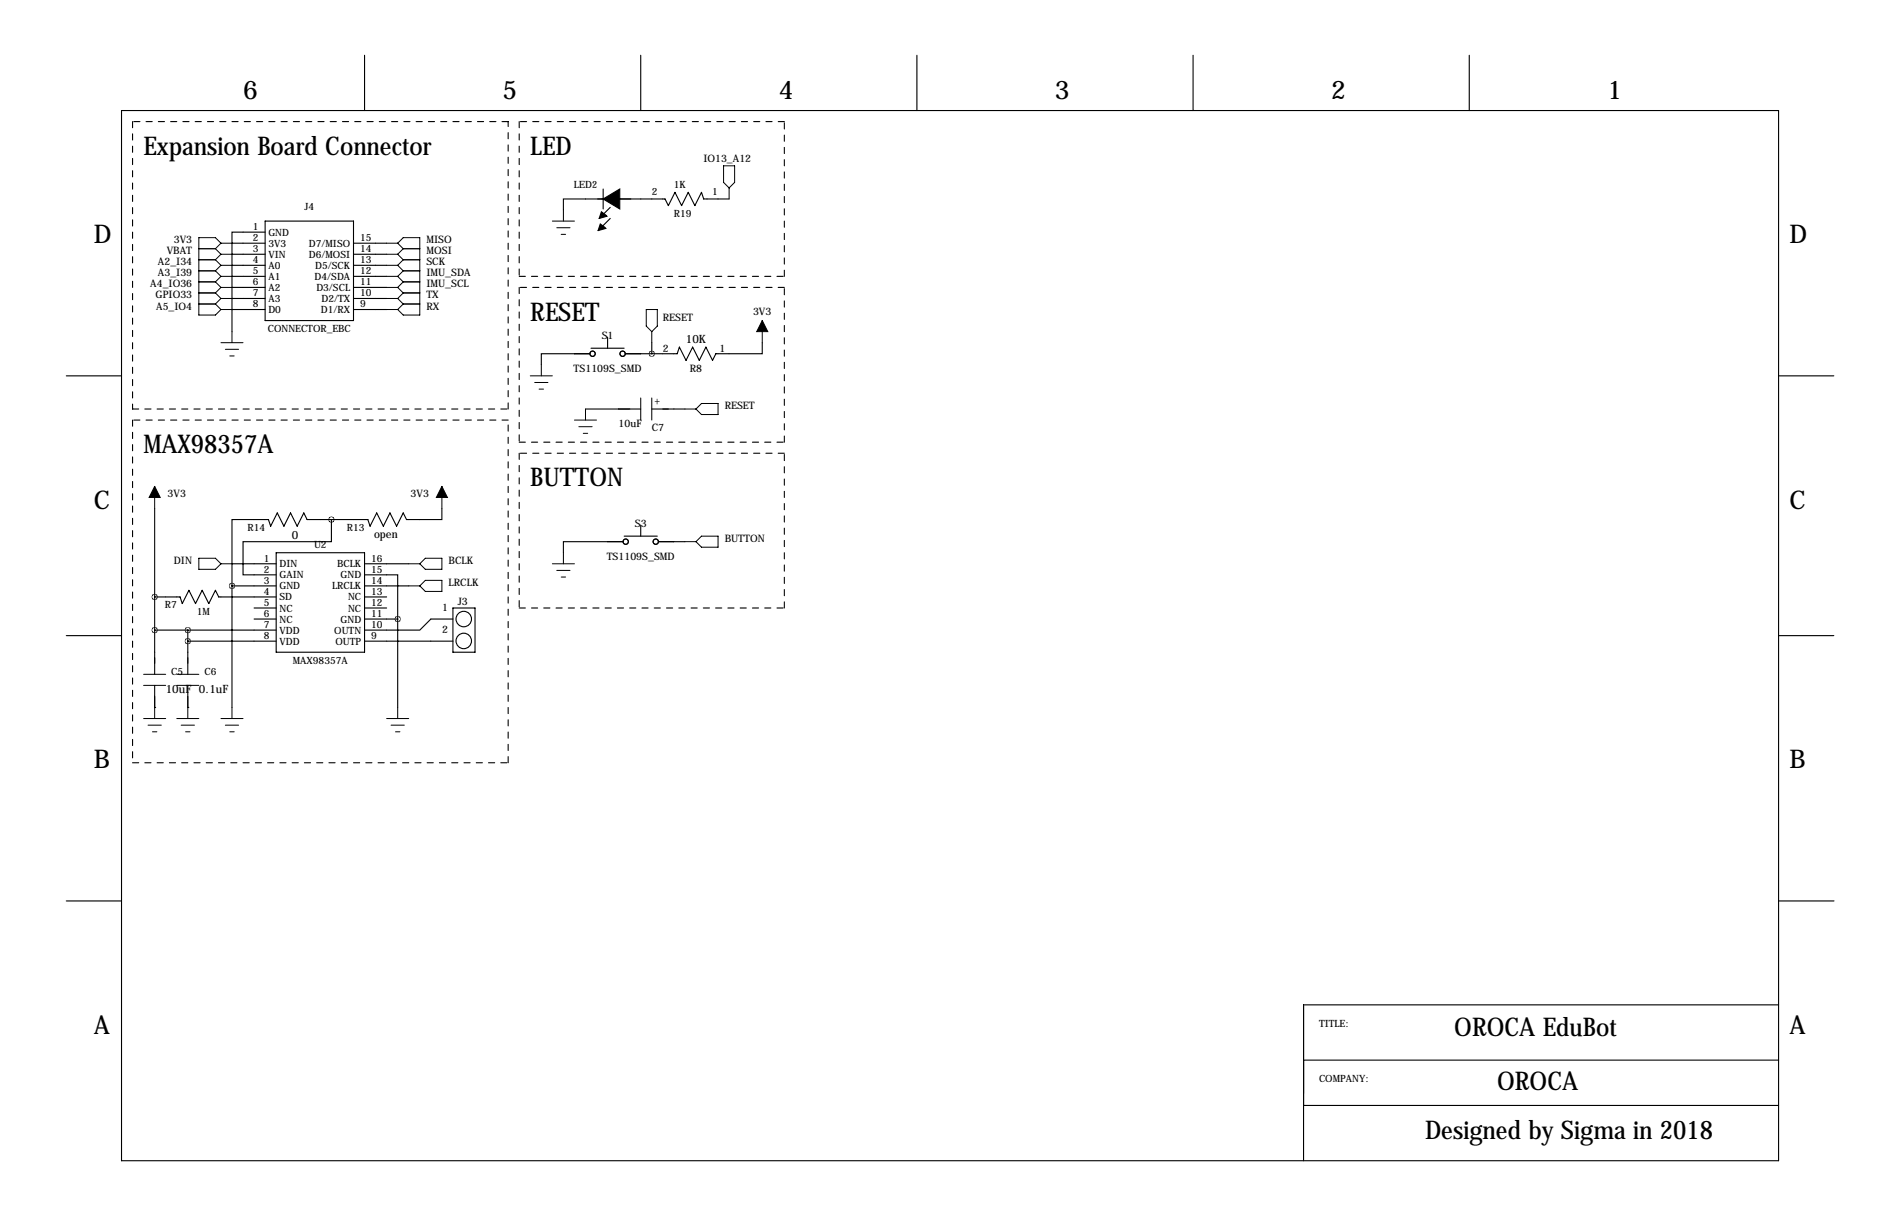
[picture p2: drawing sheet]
<svg xmlns="http://www.w3.org/2000/svg" width="432mm" height="279mm" viewBox="0 0 432 279" stroke-linecap="round" stroke-linejoin="round" font-family="sans-serif">
<g fill="none" stroke="#000" stroke-width=".25">
<path d="M83.8 12.7v12.7M147.3 12.7v12.7M210.8 12.7v12.7M274.3 12.7v12.7M337.8 12.7v12.7M27.9 25.4h381v241.3h-381zM53.3 55.9h7.7M53.3 58.4h7.7M61 53.3h-7.7v22.9M61 50.8h20.3v22.9h-20.3zM81.3 55.9h7.6M81.3 58.4h7.6"/>
<path d="M138.7 43.4v4.6M140.3 47.7l-2.5 2.5M140.3 50.2l-2.5 2.5M167.6 45.7h-5.8l-.5-1.5-1.5 3-1.6-3-1.5 3-1.5-3-1.5 3-.8-1.5h-23.4v2.6M53.3 61h7.7M53.3 63.5h7.7M53.3 66h7.7M53.3 68.6h7.7M53.3 71.1h7.7M81.3 61h7.6M81.3 63.5h7.6M81.3 66h7.6"/>
<path d="M81.3 68.6h7.6M81.3 71.1h7.6M139.7 77.5v2.5M149.9 78.7v2.6M175.3 78.7v2.6h-10.7l-.8 1.5-1.5-3-1.5 3-1.5-3-1.6 3-1.5-3-.5 1.5h-11.9M15.2 86.4h12.7M134.6 94h12.7M135.6 81.3h-11.1v2.5M135.9 80h7.6M149.9 94h7.6M408.9 86.4h12.7M35.6 116.8v38.1"/>
<path d="M76.2 119.4v5.1h-20.3v7.6h7.6M101.6 116.8v2.6h-8.1l-.8-1.5-1.5 3-1.5-3-1.6 3-1.5-3-1.5 3-.5-1.5h-14l-.8-1.5-1.5 3-1.5-3-1.5 3-1.5-3-1.6 3-.5-1.5h-8.4v15.2M35.6 137.2h5.8l.5 1.5 1.5-3.1 1.6 3.1 1.5-3.1 1.5 3.1 1.5-3.1 .8 1.6h13.2M53.3 129.5h10.2M53.3 134.6h10.2M53.3 134.6v28M58.4 139.7h5.1M63.5 127h20.3v22.9h-20.3zM83.8 132.1h7.6v10.1M83.8 129.5h10.2M83.8 134.6h10.2M83.8 137.2h5.1"/>
<path d="M83.8 139.7h5.1M104.1 139.7h5.1v10.2h-5.1zM143.3 124.5h-13.8v2.5M143.5 123.2h7.6M147.3 120.7v2.5M151.4 124.5h6.1M15.2 146h12.7M35.6 144.8h27.9M35.6 157.5v5.1M43.2 147.3h20.3M43.2 144.8v10.1M43.2 157.5v5.1"/>
<path d="M58.4 142.2h5.1M83.8 142.2h7.6M83.8 147.3h20.3M91.4 142.2v20.4M104.1 142.2h-5l-2.6 2.6h-12.7M408.9 146h12.7M35.6 162.6h.1M43.2 162.6h.1M15.2 207h12.7M409 207h12.7M408.9 230.9h-109.2v35.8M299.7 254h.1"/>
<path d="M299.7 243.6h109.2M299.7 254h109.2"/>
<circle cx="136.2" cy="81.3" r=".61"/>
<circle cx="143.2" cy="81.3" r=".61"/>
<circle cx="143.9" cy="124.5" r=".61"/>
<circle cx="150.8" cy="124.5" r=".61"/>
<circle cx="106.6" cy="147.3" r="1.78"/>
<circle cx="106.6" cy="142.2" r="1.78"/>
</g>
<g fill="none" stroke="#000" stroke-width=".25" stroke-dasharray="1.4 1.4">
<path d="M30.5 27.9v66.1M116.8 27.9h-86.3M119.4 27.9v35.6M180.3 27.9h-60.9M119.4 66v35.6M119.4 63.5h60.9M180.3 66h-60.9M180.3 63.5v-35.6M30.5 94h86.3M30.5 96.5v78.8M116.8 94v-66.1M116.8 96.5h-86.3"/>
<path d="M119.4 101.6h60.9M119.4 104.1v35.6M180.3 101.6v-35.6M180.3 104.1h-60.9M119.4 139.7h60.9M180.3 139.7v-35.6M30.5 175.3h86.3M116.8 175.3v-78.8"/>
</g>
<g fill="none" stroke="#000" stroke-width=".23">
<path d="M166.4 38.1h2.5v3.8l-1.3 1.3-1.2-1.3zM45.7 57.2h3.8M45.7 59.7h3.8M49.5 57.2l1.3 1.2M49.5 59.7l1.3 1.3M50.8 55.9l-1.3-1.3h-3.8v17.8h3.8l1.3-1.3M50.8 55.9h2.5M50.8 55.9l-1.3 1.3M50.8 58.4h2.5M50.8 58.4l-1.3 1.3M88.9 55.9h2.5M88.9 58.4h2.5"/>
<path d="M91.4 55.9l1.3-1.3h3.8v17.8h-3.8l-1.3-1.3M91.4 55.9l1.3 1.3M91.4 58.4l1.3 1.3M92.7 57.2h3.8M92.7 59.7h3.8M92.7 57.2l-1.3 1.2M92.7 59.7l-1.3 1.3M127 50.8h5.1M128 52.3h3.1M129 53.8h1M129.5 48.3v2.5M167.6 43.2v2.5"/>
<path d="M45.7 62.2h3.8M45.7 64.8h3.8M45.7 67.3h3.8M45.7 69.8h3.8M49.5 62.2l1.3 1.3M49.5 64.8l1.3 1.2M49.5 67.3l1.3 1.3M49.5 69.8l1.3 1.3M50.8 78.7h5.1M50.8 61h2.5M50.8 61l-1.3 1.2M50.8 63.5h2.5"/>
<path d="M50.8 63.5l-1.3 1.3M50.8 66h2.5M50.8 66l-1.3 1.3M50.8 68.6h2.5M50.8 68.6l-1.3 1.2M50.8 71.1h2.5M53.3 76.2v2.5M88.9 61h2.5M88.9 63.5h2.5M88.9 66h2.5M88.9 68.6h2.5M88.9 71.1h2.5"/>
<path d="M91.4 61l1.3 1.2M91.4 63.5l1.3 1.3M91.4 66l1.3 1.3M91.4 68.6l1.3 1.2M92.7 62.2h3.8M92.7 64.8h3.8M92.7 67.3h3.8M92.7 69.8h3.8M92.7 62.2l-1.3 1.3M92.7 64.8l-1.3 1.2M92.7 67.3l-1.3 1.3M92.7 69.8l-1.3 1.3"/>
<path d="M148.6 71.1h2.5v3.8l-1.2 1.3-1.3-1.3zM149.9 76.2v2.5M175.3 73.7v5M51.8 80.3h3.1M52.8 81.8h1M121.9 86.4h5.1M122.9 87.9h3.1M124 89.4h1M124.5 83.8v2.6M132.1 96.5h5.1M133.1 98h3M134.1 99.6h1"/>
<path d="M134.6 94v2.5M147.3 91.4v5.1M149.9 91.4v5.1M157.5 94h2.5M161.3 92.7h3.8v2.5h-3.8l-1.3-1.2zM35.6 111.8v5M101.6 111.8v5M45.7 128.3h3.8l1.3 1.2-1.3 1.3h-3.8zM50.8 129.5h2.5M94 129.5h2.5M94 134.6h2.5M96.5 134.6l1.3-1.3h3.8v2.6h-3.8z"/>
<path d="M97.8 128.3h3.8v2.5h-3.8l-1.3-1.3zM127 129.5h5.1M128 131.1h3.1M129 132.6h1M129.5 127v2.5M157.5 124.5h2.5M160 124.5l1.3-1.3h3.8v2.5h-3.8zM33 154.9h5.1M33 157.5h5.1M40.6 154.9h5.1M40.6 157.5h5.1M33 165.1h5.1"/>
<path d="M34 166.6h3.1M35.1 168.1h1M35.6 162.6v2.5M40.6 165.1h5.1M41.7 166.6h3M42.7 168.1h1M43.2 162.6v2.5M50.8 165.1h5.1M51.8 166.6h3.1M52.8 168.1h1M53.3 162.6v2.5M88.9 165.1h5.1"/>
<path d="M89.9 166.6h3.1M90.9 168.1h1M91.4 162.6v2.5"/>
</g>
<path d="M138 51.5l1.3 1-1.8 .5zM138.3 48.7l1.2 1-1.7 .5zM138.7 45.7l3.8-2.3v2.3zM138.7 45.7h3.8v2.3z" fill="#000" stroke="#000" stroke-width=".25"/>
<path d="M175.3 73.7l1.2 2.5h-2.5zM35.6 111.8l1.2 2.5h-2.5zM101.6 111.8l1.3 2.5h-2.6z" fill="#000" stroke="#000" stroke-width=".23"/>
<path d="M43.1 144.8a.05 .05 0 0 0 .1 0 .05 .05 0 0 0-.1 0zM43.1 147.3a.05 .05 0 0 0 .1 0 .05 .05 0 0 0-.1 0zM35.5 144.8a.05 .05 0 0 0 .1 0 .05 .05 0 0 0-.1 0zM35.5 137.2a.05 .05 0 0 0 .1 0 .05 .05 0 0 0-.1 0zM53.3 134.6a.05 .05 0 0 0 .1 0 .05 .05 0 0 0-.1 0zM91.4 142.2a.05 .05 0 0 0 .1 0 .05 .05 0 0 0-.1 0zM149.8 81.3a.05 .05 0 0 0 .1 0 .05 .05 0 0 0-.1 0z" fill="#000" stroke="#000" stroke-width="1.3"/>
<g font-size="5.9">
<text x="55.9" y="22.9">6</text>
<text x="115.6" y="22.9">5</text>
<text x="179.1" y="22.9">4</text>
<text x="242.6" y="22.9">3</text>
<text x="306.1" y="22.9">2</text>
<text x="369.6" y="22.9">1</text>
<text x="33" y="35.6">Expansion Board Connector</text>
<text x="121.9" y="35.6">LED</text>
<text x="21.6" y="55.9">D</text>
<text x="411.5" y="55.9">D</text>
<text x="121.9" y="73.7">RESET</text>
<text x="33" y="104.1">MAX98357A</text>
<text x="121.9" y="111.8">BUTTON</text>
<text x="21.6" y="116.8">C</text>
<text x="411.5" y="116.8">C</text>
<text x="21.6" y="176.5">B</text>
<text x="411.5" y="176.5">B</text>
<text x="21.6" y="237.5">A</text>
<text x="334.4" y="238">OROCA EduBot</text>
<text x="411.5" y="237.5">A</text>
<text x="344.2" y="250.5">OROCA</text>
<text x="327.7" y="261.6">Designed by Sigma in 2018</text>
</g>
<g font-size="2.6">
<text x="157.7" y="78.7">10K</text>
<text x="67.1" y="123.8">0</text>
<text x="86" y="123.7">open</text>
<text x="38.1" y="159.3">10uF 0.1uF</text>
</g>
<g font-size="2.4">
<text x="161.7" y="37.2">IO13_A12</text>
<text x="38.4" y="58.4">VBAT</text>
<text x="40" y="55.9">3V3</text>
<text x="98" y="55.9">MISO</text>
<text x="98" y="58.4">MOSI</text>
<text x="36.3" y="61">A2_I34</text>
<text x="36.3" y="63.5">A3_I39</text>
<text x="98" y="61">SCK</text>
<text x="98" y="63.5">IMU_SDA</text>
<text x="34.6" y="66">A4_IO36</text>
<text x="35.8" y="68.6">GPIO33</text>
<text x="35.9" y="71.1">A5_IO4</text>
<text x="98" y="66">IMU_SCL</text>
<text x="98" y="68.6">TX</text>
<text x="98" y="71.1">RX</text>
<text x="138.3" y="78">S1</text>
<text x="152.4" y="73.7">RESET</text>
<text x="173.2" y="72.4">3V3</text>
<text x="152.4" y="80.8">2</text>
<text x="165.4" y="80.9">1</text>
<text x="131.9" y="85.5">TS1109S_SMD</text>
<text x="158.6" y="85.5">R8</text>
<text x="166.6" y="94">RESET</text>
<text x="142.2" y="98.2">10uF</text>
<text x="149.9" y="99.1">C7</text>
<text x="38.5" y="114.3">3V3</text>
<text x="94.4" y="114.3">3V3</text>
<text x="146" y="121.2">S3</text>
<text x="166.6" y="124.5">BUTTON</text>
<text x="40" y="129.5">DIN</text>
<text x="103.1" y="129.5">BCLK</text>
<text x="139.5" y="128.7">TS1109S_SMD</text>
<text x="103.1" y="134.6">LRCLK</text>
<text x="101.7" y="140.4">1</text>
<text x="105.3" y="138.9">J3</text>
<text x="101.7" y="145.5">2</text>
</g>
<g font-size="2.3">
<text x="131.9" y="43.2">LED2</text>
<text x="149.9" y="44.8">2</text>
<text x="154.9" y="43.2">1K</text>
<text x="163.8" y="44.8">1</text>
<text x="58.1" y="52.8">1</text>
<text x="70" y="48.3">J4</text>
<text x="154.9" y="49.9">R19</text>
<text x="58.1" y="55.4">2</text>
<text x="58.1" y="57.9">3</text>
<text x="61.7" y="54.1">GND</text>
<text x="61.7" y="56.7">3V3</text>
<text x="61.7" y="59.2">VIN</text>
<text x="71" y="56.7">D7/MISO</text>
<text x="71" y="59.2">D6/MOSI</text>
<text x="82.8" y="55.4">15</text>
<text x="82.8" y="57.9">14</text>
<text x="58.1" y="60.5">4</text>
<text x="58.1" y="63">5</text>
<text x="58.1" y="65.5">6</text>
<text x="61.7" y="61.8">A0</text>
<text x="61.7" y="64.3">A1</text>
<text x="72.3" y="64.3">D4/SDA</text>
<text x="72.5" y="61.8">D5/SCK</text>
<text x="82.8" y="60.5">13</text>
<text x="82.8" y="63">12</text>
<text x="82.8" y="65.5">11</text>
<text x="58.1" y="68.1">7</text>
<text x="58.1" y="70.6">8</text>
<text x="61.7" y="66.8">A2</text>
<text x="61.7" y="69.4">A3</text>
<text x="61.7" y="71.9">D0</text>
<text x="72.7" y="66.8">D3/SCL</text>
<text x="73.8" y="71.9">D1/RX</text>
<text x="73.9" y="69.4">D2/TX</text>
<text x="82.8" y="68.1">10</text>
<text x="82.8" y="70.6">9</text>
<text x="61.6" y="76.3">CONNECTOR_EBC</text>
<text x="151.7" y="93.2" transform="rotate(-90 151.7 93.2)">+</text>
<text x="56.9" y="121.9">R14</text>
<text x="72.2" y="126">U2</text>
<text x="79.7" y="121.9">R13</text>
<text x="60.7" y="129">1</text>
<text x="60.7" y="131.6">2</text>
<text x="64.3" y="130.3">DIN</text>
<text x="77.5" y="130.3">BCLK</text>
<text x="85.3" y="129">16</text>
<text x="85.3" y="131.6">15</text>
<text x="60.7" y="134.1">3</text>
<text x="60.7" y="136.7">4</text>
<text x="64.3" y="132.9">GAIN</text>
<text x="64.3" y="135.4">GND</text>
<text x="64.3" y="138">SD</text>
<text x="76.3" y="135.4">LRCLK</text>
<text x="78.3" y="132.9">GND</text>
<text x="80" y="138">NC</text>
<text x="85.3" y="134.1">14</text>
<text x="85.3" y="136.7">13</text>
<text x="37.9" y="139.7">R7</text>
<text x="45.4" y="141.2">1M</text>
<text x="60.7" y="139.2">5</text>
<text x="60.7" y="141.7">6</text>
<text x="64.3" y="140.5">NC</text>
<text x="64.3" y="143">NC</text>
<text x="78.3" y="143">GND</text>
<text x="80" y="140.5">NC</text>
<text x="85.3" y="139.2">12</text>
<text x="85.3" y="141.7">11</text>
<text x="60.7" y="144.3">7</text>
<text x="60.7" y="146.8">8</text>
<text x="64.3" y="145.6">VDD</text>
<text x="64.3" y="148.1">VDD</text>
<text x="76.9" y="145.6">OUTN</text>
<text x="77.1" y="148.1">OUTP</text>
<text x="85.3" y="144.3">10</text>
<text x="85.3" y="146.8">9</text>
<text x="39.4" y="155.2">C5</text>
<text x="47" y="155.2">C6</text>
<text x="67.3" y="152.5">MAX98357A</text>
<text x="303.3" y="236">TITLE:</text>
<text x="303.3" y="248.7">COMPANY:</text>
</g>
</svg>
